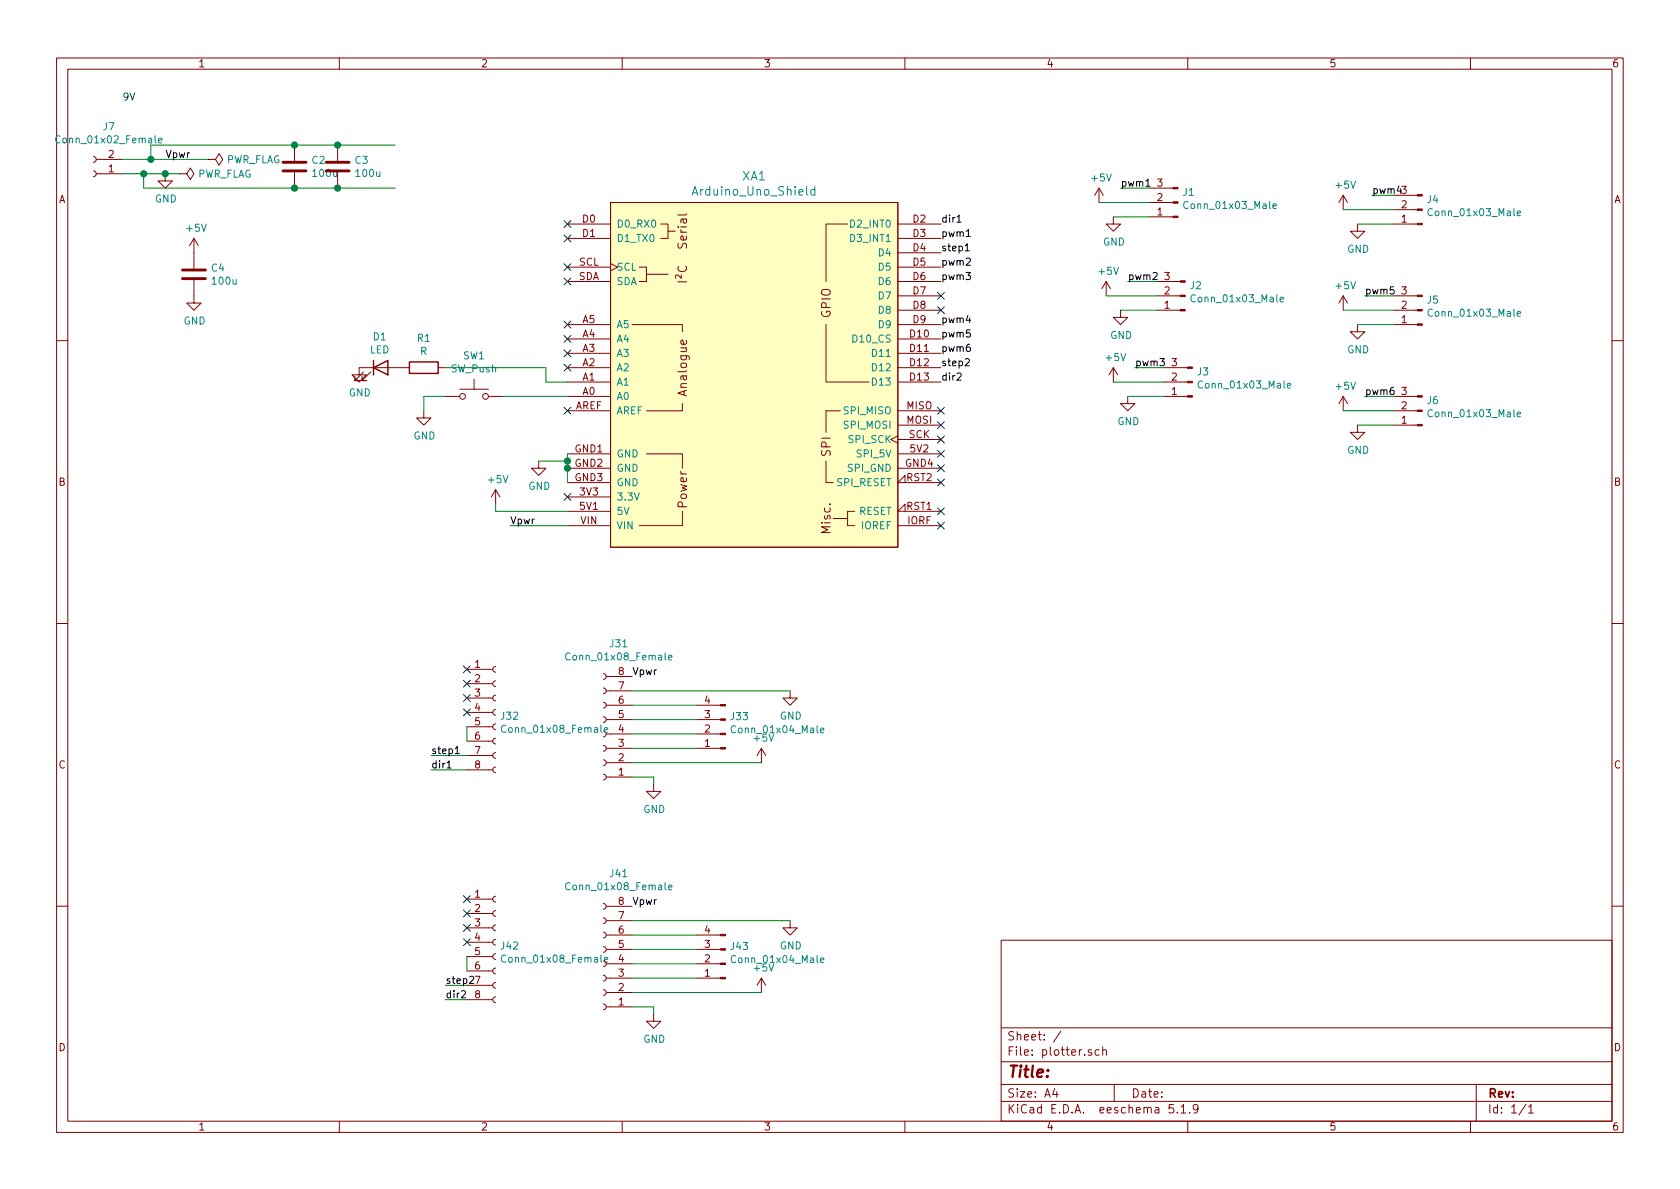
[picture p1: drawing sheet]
EESchema Schematic File Version 4
EELAYER 30 0
EELAYER END
$Descr A4 11693 8268
encoding utf-8
Sheet 1 1
Title ""
Date ""
Rev ""
Comp ""
Comment1 ""
Comment2 ""
Comment3 ""
Comment4 ""
$EndDescr
$Comp
L Connector:Conn_01x04_Male J33
U 1 1
P 5050 5100
F 0 "J33" H 5022 4982 50  0000 R CNN
F 1 "Conn_01x04_Male" H 5022 5073 50  0000 R CNN
F 2 "Connector_PinHeader_2.54mm:PinHeader_1x04_P2.54mm_Vertical" H 5050 5100 50  0001 C CNN
F 3 "~" H 5050 5100 50  0001 C CNN
	1    5050 5100
	-1   0    0    1   
$EndComp
$Comp
L shield:Arduino_Uno_Shield XA1
U 1 1
P 5250 2600
F 0 "XA1" H 5250 3987 60  0000 C CNN
F 1 "Arduino_Uno_Shield" H 5250 3881 60  0000 C CNN
F 2 "plotter:Arduino_Uno_Shield" H 7050 6350 60  0001 C CNN
F 3 "https://store.arduino.cc/arduino-uno-rev3" H 7050 6350 60  0001 C CNN
	1    5250 2600
	1    0    0    -1  
$EndComp
$Comp
L Connector:Conn_01x08_Female J32
U 1 1
P 3450 4950
F 0 "J32" H 3478 4926 50  0000 L CNN
F 1 "Conn_01x08_Female" H 3478 4835 50  0000 L CNN
F 2 "Connector_PinSocket_2.54mm:PinSocket_1x08_P2.54mm_Vertical" H 3450 4950 50  0001 C CNN
F 3 "~" H 3450 4950 50  0001 C CNN
	1    3450 4950
	1    0    0    -1  
$EndComp
$Comp
L Connector:Conn_01x08_Female J31
U 1 1
P 4200 5100
F 0 "J31" H 4092 4475 50  0000 C CNN
F 1 "Conn_01x08_Female" H 4092 4566 50  0000 C CNN
F 2 "Connector_PinSocket_2.54mm:PinSocket_1x08_P2.54mm_Vertical" H 4200 5100 50  0001 C CNN
F 3 "~" H 4200 5100 50  0001 C CNN
	1    4200 5100
	-1   0    0    1   
$EndComp
Wire Wire Line
	4850 5200 4400 5200
Wire Wire Line
	4400 5100 4850 5100
Wire Wire Line
	4850 5000 4400 5000
Wire Wire Line
	4400 4900 4850 4900
$Comp
L Connector:Conn_01x02_Female J7
U 1 1
P 650 1200
F 0 "J7" H 542 875 50  0000 C CNN
F 1 "Conn_01x02_Female" H 542 966 50  0000 C CNN
F 2 "Connector_BarrelJack:BarrelJack_Horizontal" H 650 1200 50  0001 C CNN
F 3 "~" H 650 1200 50  0001 C CNN
	1    650  1200
	-1   0    0    1   
$EndComp
Text Notes 850  700  0    50   ~ 0
9V\n
Wire Wire Line
	850  1200 1000 1200
Text Label 1150 1100 0    50   ~ 0
Vpwr
$Comp
L power:GND #PWR0101
U 1 1
P 1150 1200
F 0 "#PWR0101" H 1150 950 50  0001 C CNN
F 1 "GND" H 1155 1027 50  0000 C CNN
F 2 "" H 1150 1200 50  0001 C CNN
F 3 "" H 1150 1200 50  0001 C CNN
	1    1150 1200
	1    0    0    -1  
$EndComp
$Comp
L power:PWR_FLAG #FLG0101
U 1 1
P 1250 1200
F 0 "#FLG0101" H 1250 1275 50  0001 C CNN
F 1 "PWR_FLAG" V 1250 1328 50  0000 L CNN
F 2 "" H 1250 1200 50  0001 C CNN
F 3 "~" H 1250 1200 50  0001 C CNN
	1    1250 1200
	0    1    1    0   
$EndComp
Wire Wire Line
	1250 1200 1150 1200
Connection ~ 1150 1200
$Comp
L power:PWR_FLAG #FLG0102
U 1 1
P 1450 1100
F 0 "#FLG0102" H 1450 1175 50  0001 C CNN
F 1 "PWR_FLAG" V 1450 1228 50  0000 L CNN
F 2 "" H 1450 1100 50  0001 C CNN
F 3 "~" H 1450 1100 50  0001 C CNN
	1    1450 1100
	0    1    1    0   
$EndComp
Wire Wire Line
	850  1100 1050 1100
$Comp
L power:GND #PWR0102
U 1 1
P 4550 5450
F 0 "#PWR0102" H 4550 5200 50  0001 C CNN
F 1 "GND" H 4555 5277 50  0000 C CNN
F 2 "" H 4550 5450 50  0001 C CNN
F 3 "" H 4550 5450 50  0001 C CNN
	1    4550 5450
	1    0    0    -1  
$EndComp
Wire Wire Line
	4550 5450 4550 5400
Wire Wire Line
	4550 5400 4400 5400
$Comp
L power:GND #PWR0103
U 1 1
P 5500 4800
F 0 "#PWR0103" H 5500 4550 50  0001 C CNN
F 1 "GND" H 5505 4627 50  0000 C CNN
F 2 "" H 5500 4800 50  0001 C CNN
F 3 "" H 5500 4800 50  0001 C CNN
	1    5500 4800
	1    0    0    -1  
$EndComp
Wire Wire Line
	5500 4800 4400 4800
Text Label 4400 4700 0    50   ~ 0
Vpwr
$Comp
L power:+5V #PWR0104
U 1 1
P 3450 3500
F 0 "#PWR0104" H 3450 3350 50  0001 C CNN
F 1 "+5V" H 3465 3673 50  0000 C CNN
F 2 "" H 3450 3500 50  0001 C CNN
F 3 "" H 3450 3500 50  0001 C CNN
	1    3450 3500
	1    0    0    -1  
$EndComp
Wire Wire Line
	3950 3550 3450 3550
Wire Wire Line
	3450 3550 3450 3500
$Comp
L power:+5V #PWR0105
U 1 1
P 5300 5300
F 0 "#PWR0105" H 5300 5150 50  0001 C CNN
F 1 "+5V" H 5315 5473 50  0000 C CNN
F 2 "" H 5300 5300 50  0001 C CNN
F 3 "" H 5300 5300 50  0001 C CNN
	1    5300 5300
	1    0    0    -1  
$EndComp
Wire Wire Line
	5300 5300 4400 5300
Wire Wire Line
	3250 5150 3250 5050
$Comp
L Connector:Conn_01x04_Male J43
U 1 1
P 5050 6700
F 0 "J43" H 5022 6582 50  0000 R CNN
F 1 "Conn_01x04_Male" H 5022 6673 50  0000 R CNN
F 2 "Connector_PinHeader_2.54mm:PinHeader_1x04_P2.54mm_Vertical" H 5050 6700 50  0001 C CNN
F 3 "~" H 5050 6700 50  0001 C CNN
	1    5050 6700
	-1   0    0    1   
$EndComp
$Comp
L Connector:Conn_01x08_Female J42
U 1 1
P 3450 6550
F 0 "J42" H 3478 6526 50  0000 L CNN
F 1 "Conn_01x08_Female" H 3478 6435 50  0000 L CNN
F 2 "Connector_PinSocket_2.54mm:PinSocket_1x08_P2.54mm_Vertical" H 3450 6550 50  0001 C CNN
F 3 "~" H 3450 6550 50  0001 C CNN
	1    3450 6550
	1    0    0    -1  
$EndComp
$Comp
L Connector:Conn_01x08_Female J41
U 1 1
P 4200 6700
F 0 "J41" H 4092 6075 50  0000 C CNN
F 1 "Conn_01x08_Female" H 4092 6166 50  0000 C CNN
F 2 "Connector_PinSocket_2.54mm:PinSocket_1x08_P2.54mm_Vertical" H 4200 6700 50  0001 C CNN
F 3 "~" H 4200 6700 50  0001 C CNN
	1    4200 6700
	-1   0    0    1   
$EndComp
Wire Wire Line
	4850 6800 4400 6800
Wire Wire Line
	4400 6700 4850 6700
Wire Wire Line
	4850 6600 4400 6600
Wire Wire Line
	4400 6500 4850 6500
$Comp
L power:GND #PWR0106
U 1 1
P 4550 7050
F 0 "#PWR0106" H 4550 6800 50  0001 C CNN
F 1 "GND" H 4555 6877 50  0000 C CNN
F 2 "" H 4550 7050 50  0001 C CNN
F 3 "" H 4550 7050 50  0001 C CNN
	1    4550 7050
	1    0    0    -1  
$EndComp
Wire Wire Line
	4550 7050 4550 7000
Wire Wire Line
	4550 7000 4400 7000
$Comp
L power:GND #PWR0107
U 1 1
P 5500 6400
F 0 "#PWR0107" H 5500 6150 50  0001 C CNN
F 1 "GND" H 5505 6227 50  0000 C CNN
F 2 "" H 5500 6400 50  0001 C CNN
F 3 "" H 5500 6400 50  0001 C CNN
	1    5500 6400
	1    0    0    -1  
$EndComp
Wire Wire Line
	5500 6400 4400 6400
Text Label 4400 6300 0    50   ~ 0
Vpwr
$Comp
L power:+5V #PWR0108
U 1 1
P 5300 6900
F 0 "#PWR0108" H 5300 6750 50  0001 C CNN
F 1 "+5V" H 5315 7073 50  0000 C CNN
F 2 "" H 5300 6900 50  0001 C CNN
F 3 "" H 5300 6900 50  0001 C CNN
	1    5300 6900
	1    0    0    -1  
$EndComp
Wire Wire Line
	5300 6900 4400 6900
Wire Wire Line
	3250 6750 3250 6650
$Comp
L Connector:Conn_01x03_Male J3
U 1 1
P 8300 2650
F 0 "J3" H 8272 2582 50  0000 R CNN
F 1 "Conn_01x03_Male" H 8272 2673 50  0000 R CNN
F 2 "Connector_PinHeader_2.54mm:PinHeader_1x03_P2.54mm_Vertical" H 8300 2650 50  0001 C CNN
F 3 "~" H 8300 2650 50  0001 C CNN
	1    8300 2650
	-1   0    0    1   
$EndComp
$Comp
L power:GND #PWR0109
U 1 1
P 7850 2750
F 0 "#PWR0109" H 7850 2500 50  0001 C CNN
F 1 "GND" H 7855 2577 50  0000 C CNN
F 2 "" H 7850 2750 50  0001 C CNN
F 3 "" H 7850 2750 50  0001 C CNN
	1    7850 2750
	1    0    0    -1  
$EndComp
Wire Wire Line
	8100 2750 7850 2750
$Comp
L power:+5V #PWR0110
U 1 1
P 7750 2650
F 0 "#PWR0110" H 7750 2500 50  0001 C CNN
F 1 "+5V" H 7765 2823 50  0000 C CNN
F 2 "" H 7750 2650 50  0001 C CNN
F 3 "" H 7750 2650 50  0001 C CNN
	1    7750 2650
	1    0    0    -1  
$EndComp
Wire Wire Line
	7750 2650 8100 2650
$Comp
L Connector:Conn_01x03_Male J2
U 1 1
P 8250 2050
F 0 "J2" H 8222 1982 50  0000 R CNN
F 1 "Conn_01x03_Male" H 8222 2073 50  0000 R CNN
F 2 "Connector_PinHeader_2.54mm:PinHeader_1x03_P2.54mm_Vertical" H 8250 2050 50  0001 C CNN
F 3 "~" H 8250 2050 50  0001 C CNN
	1    8250 2050
	-1   0    0    1   
$EndComp
$Comp
L power:GND #PWR0111
U 1 1
P 7800 2150
F 0 "#PWR0111" H 7800 1900 50  0001 C CNN
F 1 "GND" H 7805 1977 50  0000 C CNN
F 2 "" H 7800 2150 50  0001 C CNN
F 3 "" H 7800 2150 50  0001 C CNN
	1    7800 2150
	1    0    0    -1  
$EndComp
Wire Wire Line
	8050 2150 7800 2150
$Comp
L power:+5V #PWR0112
U 1 1
P 7700 2050
F 0 "#PWR0112" H 7700 1900 50  0001 C CNN
F 1 "+5V" H 7715 2223 50  0000 C CNN
F 2 "" H 7700 2050 50  0001 C CNN
F 3 "" H 7700 2050 50  0001 C CNN
	1    7700 2050
	1    0    0    -1  
$EndComp
Wire Wire Line
	7700 2050 8050 2050
$Comp
L Connector:Conn_01x03_Male J1
U 1 1
P 8200 1400
F 0 "J1" H 8172 1332 50  0000 R CNN
F 1 "Conn_01x03_Male" H 8172 1423 50  0000 R CNN
F 2 "Connector_PinHeader_2.54mm:PinHeader_1x03_P2.54mm_Vertical" H 8200 1400 50  0001 C CNN
F 3 "~" H 8200 1400 50  0001 C CNN
	1    8200 1400
	-1   0    0    1   
$EndComp
$Comp
L power:GND #PWR0113
U 1 1
P 7750 1500
F 0 "#PWR0113" H 7750 1250 50  0001 C CNN
F 1 "GND" H 7755 1327 50  0000 C CNN
F 2 "" H 7750 1500 50  0001 C CNN
F 3 "" H 7750 1500 50  0001 C CNN
	1    7750 1500
	1    0    0    -1  
$EndComp
Wire Wire Line
	8000 1500 7750 1500
$Comp
L power:+5V #PWR0114
U 1 1
P 7650 1400
F 0 "#PWR0114" H 7650 1250 50  0001 C CNN
F 1 "+5V" H 7665 1573 50  0000 C CNN
F 2 "" H 7650 1400 50  0001 C CNN
F 3 "" H 7650 1400 50  0001 C CNN
	1    7650 1400
	1    0    0    -1  
$EndComp
Wire Wire Line
	7650 1400 8000 1400
$Comp
L Connector:Conn_01x03_Male J4
U 1 1
P 9900 1450
F 0 "J4" H 9872 1382 50  0000 R CNN
F 1 "Conn_01x03_Male" H 9872 1473 50  0000 R CNN
F 2 "Connector_PinHeader_2.54mm:PinHeader_1x03_P2.54mm_Vertical" H 9900 1450 50  0001 C CNN
F 3 "~" H 9900 1450 50  0001 C CNN
	1    9900 1450
	-1   0    0    1   
$EndComp
$Comp
L power:GND #PWR0115
U 1 1
P 9450 1550
F 0 "#PWR0115" H 9450 1300 50  0001 C CNN
F 1 "GND" H 9455 1377 50  0000 C CNN
F 2 "" H 9450 1550 50  0001 C CNN
F 3 "" H 9450 1550 50  0001 C CNN
	1    9450 1550
	1    0    0    -1  
$EndComp
Wire Wire Line
	9700 1550 9450 1550
$Comp
L power:+5V #PWR0116
U 1 1
P 9350 1450
F 0 "#PWR0116" H 9350 1300 50  0001 C CNN
F 1 "+5V" H 9365 1623 50  0000 C CNN
F 2 "" H 9350 1450 50  0001 C CNN
F 3 "" H 9350 1450 50  0001 C CNN
	1    9350 1450
	1    0    0    -1  
$EndComp
Wire Wire Line
	9350 1450 9700 1450
$Comp
L Connector:Conn_01x03_Male J5
U 1 1
P 9900 2150
F 0 "J5" H 9872 2082 50  0000 R CNN
F 1 "Conn_01x03_Male" H 9872 2173 50  0000 R CNN
F 2 "Connector_PinHeader_2.54mm:PinHeader_1x03_P2.54mm_Vertical" H 9900 2150 50  0001 C CNN
F 3 "~" H 9900 2150 50  0001 C CNN
	1    9900 2150
	-1   0    0    1   
$EndComp
$Comp
L power:GND #PWR0117
U 1 1
P 9450 2250
F 0 "#PWR0117" H 9450 2000 50  0001 C CNN
F 1 "GND" H 9455 2077 50  0000 C CNN
F 2 "" H 9450 2250 50  0001 C CNN
F 3 "" H 9450 2250 50  0001 C CNN
	1    9450 2250
	1    0    0    -1  
$EndComp
Wire Wire Line
	9700 2250 9450 2250
$Comp
L power:+5V #PWR0118
U 1 1
P 9350 2150
F 0 "#PWR0118" H 9350 2000 50  0001 C CNN
F 1 "+5V" H 9365 2323 50  0000 C CNN
F 2 "" H 9350 2150 50  0001 C CNN
F 3 "" H 9350 2150 50  0001 C CNN
	1    9350 2150
	1    0    0    -1  
$EndComp
Wire Wire Line
	9350 2150 9700 2150
$Comp
L Connector:Conn_01x03_Male J6
U 1 1
P 9900 2850
F 0 "J6" H 9872 2782 50  0000 R CNN
F 1 "Conn_01x03_Male" H 9872 2873 50  0000 R CNN
F 2 "Connector_PinHeader_2.54mm:PinHeader_1x03_P2.54mm_Vertical" H 9900 2850 50  0001 C CNN
F 3 "~" H 9900 2850 50  0001 C CNN
	1    9900 2850
	-1   0    0    1   
$EndComp
$Comp
L power:GND #PWR0119
U 1 1
P 9450 2950
F 0 "#PWR0119" H 9450 2700 50  0001 C CNN
F 1 "GND" H 9455 2777 50  0000 C CNN
F 2 "" H 9450 2950 50  0001 C CNN
F 3 "" H 9450 2950 50  0001 C CNN
	1    9450 2950
	1    0    0    -1  
$EndComp
Wire Wire Line
	9700 2950 9450 2950
$Comp
L power:+5V #PWR0120
U 1 1
P 9350 2850
F 0 "#PWR0120" H 9350 2700 50  0001 C CNN
F 1 "+5V" H 9365 3023 50  0000 C CNN
F 2 "" H 9350 2850 50  0001 C CNN
F 3 "" H 9350 2850 50  0001 C CNN
	1    9350 2850
	1    0    0    -1  
$EndComp
Wire Wire Line
	9350 2850 9700 2850
Text Label 7800 1300 0    50   ~ 0
pwm1
Wire Wire Line
	7800 1300 8000 1300
Text Label 7850 1950 0    50   ~ 0
pwm2
Wire Wire Line
	7850 1950 8050 1950
Text Label 7900 2550 0    50   ~ 0
pwm3
Wire Wire Line
	7900 2550 8100 2550
Text Label 9550 1350 0    50   ~ 0
pwm4
Wire Wire Line
	9550 1350 9700 1350
Text Label 9500 2050 0    50   ~ 0
pwm5
Wire Wire Line
	9500 2050 9700 2050
Text Label 9500 2750 0    50   ~ 0
pwm6
Wire Wire Line
	9500 2750 9700 2750
Text Label 6550 1650 0    50   ~ 0
pwm1
Text Label 6550 1850 0    50   ~ 0
pwm2
Text Label 6550 1950 0    50   ~ 0
pwm3
Text Label 6550 2250 0    50   ~ 0
pwm4
Text Label 6550 2350 0    50   ~ 0
pwm5
Text Label 6550 2450 0    50   ~ 0
pwm6
Text Label 3000 5350 0    50   ~ 0
dir1
Wire Wire Line
	3000 5350 3250 5350
Text Label 3000 5250 0    50   ~ 0
step1
Wire Wire Line
	3000 5250 3250 5250
Text Label 3100 6950 0    50   ~ 0
dir2
Wire Wire Line
	3100 6850 3250 6850
Wire Wire Line
	3100 6950 3250 6950
Text Label 3100 6850 0    50   ~ 0
step2
Text Label 6550 1750 0    50   ~ 0
step1
Text Label 6550 1550 0    50   ~ 0
dir1
Text Label 6550 2550 0    50   ~ 0
step2
Text Label 6550 2650 0    50   ~ 0
dir2
$Comp
L Device:C C2
U 1 1
P 2050 1150
F 0 "C2" H 2165 1196 50  0000 L CNN
F 1 "100u" H 2165 1105 50  0000 L CNN
F 2 "Capacitor_THT:CP_Radial_D4.0mm_P2.00mm" H 2088 1000 50  0001 C CNN
F 3 "~" H 2050 1150 50  0001 C CNN
	1    2050 1150
	1    0    0    -1  
$EndComp
Wire Wire Line
	2050 1000 1050 1000
Wire Wire Line
	1050 1000 1050 1100
Connection ~ 1050 1100
Wire Wire Line
	1050 1100 1450 1100
Wire Wire Line
	2050 1300 1000 1300
Wire Wire Line
	1000 1300 1000 1200
Connection ~ 1000 1200
Wire Wire Line
	1000 1200 1150 1200
$Comp
L Switch:SW_Push SW1
U 1 1
P 3300 2750
F 0 "SW1" H 3300 3035 50  0000 C CNN
F 1 "SW_Push" H 3300 2944 50  0000 C CNN
F 2 "Button_Switch_THT:SW_PUSH_6mm" H 3300 2950 50  0001 C CNN
F 3 "~" H 3300 2950 50  0001 C CNN
	1    3300 2750
	1    0    0    -1  
$EndComp
Wire Wire Line
	3950 2750 3500 2750
$Comp
L power:GND #PWR0121
U 1 1
P 2950 2850
F 0 "#PWR0121" H 2950 2600 50  0001 C CNN
F 1 "GND" H 2955 2677 50  0000 C CNN
F 2 "" H 2950 2850 50  0001 C CNN
F 3 "" H 2950 2850 50  0001 C CNN
	1    2950 2850
	1    0    0    -1  
$EndComp
Wire Wire Line
	2950 2850 2950 2750
Wire Wire Line
	2950 2750 3100 2750
$Comp
L Device:LED D1
U 1 1
P 2650 2550
F 0 "D1" H 2643 2767 50  0000 C CNN
F 1 "LED" H 2643 2676 50  0000 C CNN
F 2 "LED_THT:LED_D4.0mm" H 2650 2550 50  0001 C CNN
F 3 "~" H 2650 2550 50  0001 C CNN
	1    2650 2550
	1    0    0    -1  
$EndComp
$Comp
L power:GND #PWR0122
U 1 1
P 2500 2550
F 0 "#PWR0122" H 2500 2300 50  0001 C CNN
F 1 "GND" H 2505 2377 50  0000 C CNN
F 2 "" H 2500 2550 50  0001 C CNN
F 3 "" H 2500 2550 50  0001 C CNN
	1    2500 2550
	1    0    0    -1  
$EndComp
$Comp
L Device:R R1
U 1 1
P 2950 2550
F 0 "R1" V 2743 2550 50  0000 C CNN
F 1 "R" V 2834 2550 50  0000 C CNN
F 2 "Resistor_THT:R_Axial_DIN0207_L6.3mm_D2.5mm_P10.16mm_Horizontal" V 2880 2550 50  0001 C CNN
F 3 "~" H 2950 2550 50  0001 C CNN
	1    2950 2550
	0    1    1    0   
$EndComp
Wire Wire Line
	3100 2550 3800 2550
Wire Wire Line
	3800 2550 3800 2650
Wire Wire Line
	3800 2650 3950 2650
$Comp
L power:GND #PWR0123
U 1 1
P 3750 3200
F 0 "#PWR0123" H 3750 2950 50  0001 C CNN
F 1 "GND" H 3755 3027 50  0000 C CNN
F 2 "" H 3750 3200 50  0001 C CNN
F 3 "" H 3750 3200 50  0001 C CNN
	1    3750 3200
	1    0    0    -1  
$EndComp
Wire Wire Line
	3750 3200 3950 3200
Wire Wire Line
	3950 3150 3950 3200
Connection ~ 3950 3200
Wire Wire Line
	3950 3200 3950 3250
Wire Wire Line
	3950 3250 3950 3350
Connection ~ 3950 3250
Text Label 3550 3650 0    50   ~ 0
Vpwr
Wire Wire Line
	3550 3650 3950 3650
$Comp
L Device:C C3
U 1 1
P 2350 1150
F 0 "C3" H 2465 1196 50  0000 L CNN
F 1 "100u" H 2465 1105 50  0000 L CNN
F 2 "Capacitor_THT:CP_Radial_D4.0mm_P2.00mm" H 2388 1000 50  0001 C CNN
F 3 "~" H 2350 1150 50  0001 C CNN
	1    2350 1150
	1    0    0    -1  
$EndComp
Wire Wire Line
	2350 1300 2050 1300
Connection ~ 2050 1300
Wire Wire Line
	2050 1000 2350 1000
Connection ~ 2050 1000
NoConn ~ 6550 2850
NoConn ~ 6550 2950
NoConn ~ 6550 3050
NoConn ~ 6550 3150
NoConn ~ 6550 3250
NoConn ~ 6550 3350
NoConn ~ 6550 3550
NoConn ~ 6550 3650
NoConn ~ 3950 3450
NoConn ~ 3950 2850
NoConn ~ 3950 2550
NoConn ~ 3950 2450
NoConn ~ 3950 2350
NoConn ~ 3950 2250
NoConn ~ 3950 1950
NoConn ~ 3950 1850
NoConn ~ 3950 1650
NoConn ~ 3950 1550
NoConn ~ 6550 2150
NoConn ~ 6550 2050
NoConn ~ 3250 4650
NoConn ~ 3250 4750
NoConn ~ 3250 4850
NoConn ~ 3250 4950
NoConn ~ 3250 6250
NoConn ~ 3250 6350
NoConn ~ 3250 6450
NoConn ~ 3250 6550
$Comp
L Device:C C4
U 1 1
P 1350 1900
F 0 "C4" H 1465 1946 50  0000 L CNN
F 1 "100u" H 1465 1855 50  0000 L CNN
F 2 "Capacitor_THT:CP_Radial_D4.0mm_P2.00mm" H 1388 1750 50  0001 C CNN
F 3 "~" H 1350 1900 50  0001 C CNN
	1    1350 1900
	1    0    0    -1  
$EndComp
Wire Wire Line
	2750 1300 2350 1300
Connection ~ 2350 1300
Wire Wire Line
	2350 1000 2750 1000
Connection ~ 2350 1000
$Comp
L power:+5V #PWR?
U 1 1
P 1350 1750
F 0 "#PWR?" H 1350 1600 50  0001 C CNN
F 1 "+5V" H 1365 1923 50  0000 C CNN
F 2 "" H 1350 1750 50  0001 C CNN
F 3 "" H 1350 1750 50  0001 C CNN
	1    1350 1750
	1    0    0    -1  
$EndComp
$Comp
L power:GND #PWR?
U 1 1
P 1350 2050
F 0 "#PWR?" H 1350 1800 50  0001 C CNN
F 1 "GND" H 1355 1877 50  0000 C CNN
F 2 "" H 1350 2050 50  0001 C CNN
F 3 "" H 1350 2050 50  0001 C CNN
	1    1350 2050
	1    0    0    -1  
$EndComp
$EndSCHEMATC
